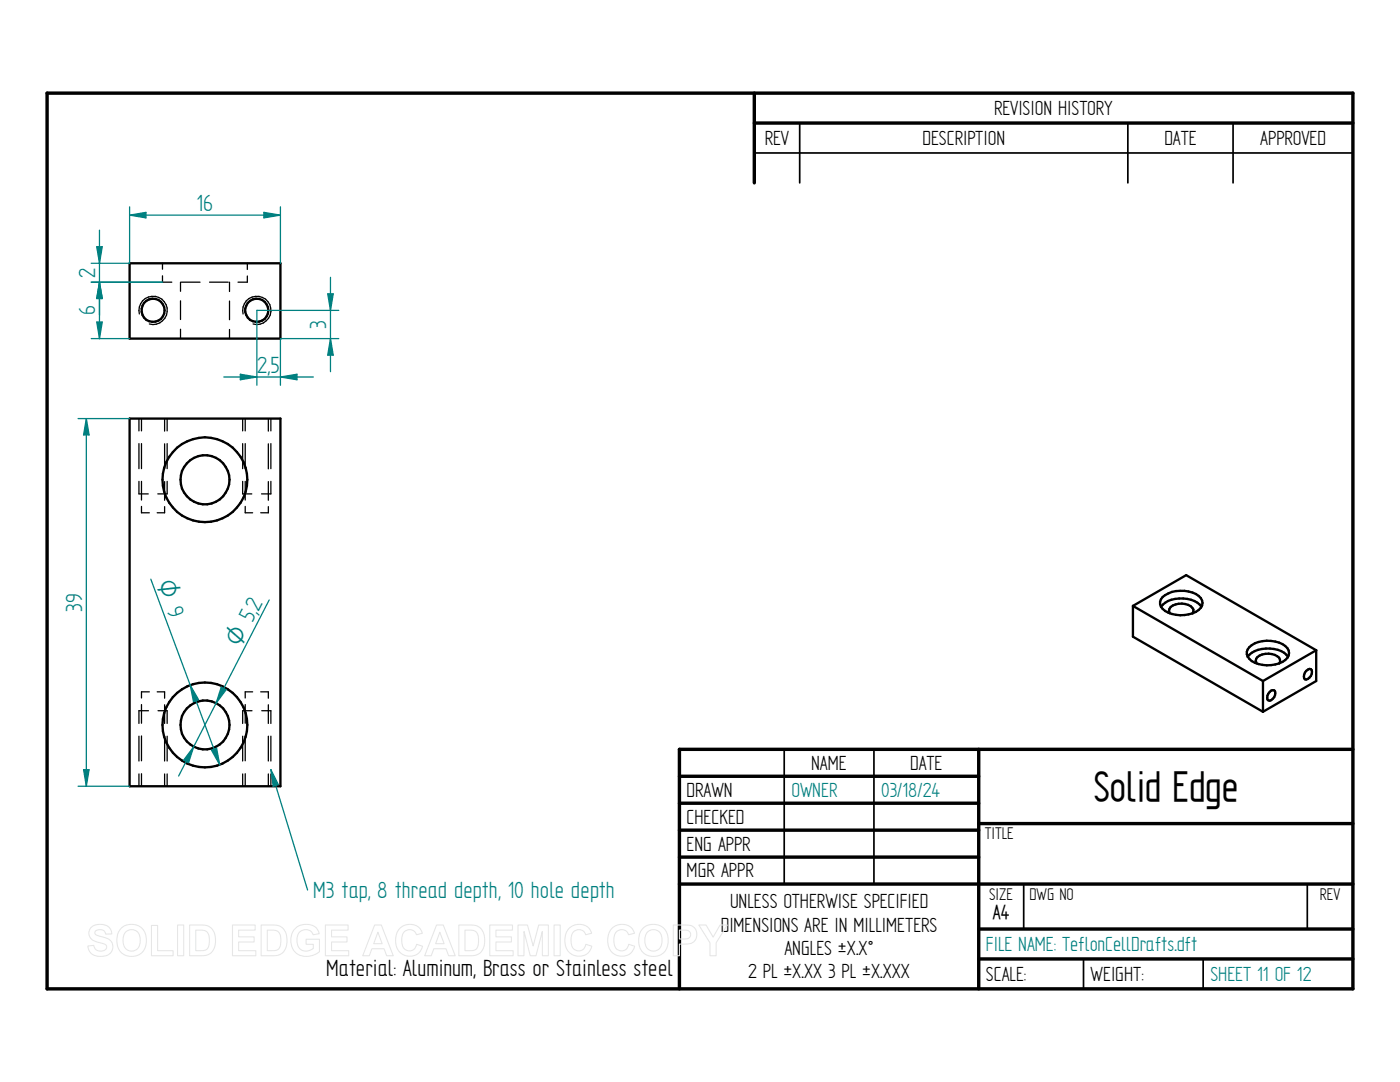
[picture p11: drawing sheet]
<svg xmlns="http://www.w3.org/2000/svg" width="279mm" height="216mm" viewBox="0 0 279 216" stroke-linecap="round" stroke-linejoin="round" font-family="sans-serif">
<g fill="none" stroke="#000" stroke-width=".68">
<path d="M9.4 18.6h260.6v178.7h-260.6zM150.5 18.6v17.9M150.5 24.6h119.5M135.6 154.9h59.7M195.3 149.5v47.8M270 149.5h-134.4v47.8M135.6 160.3h59.7M135.6 165.7h59.7M135.6 171h59.7M135.6 176.4h134.4M195.3 164.3h74.7M195.3 185.4h74.7"/>
<path d="M195.3 191.3h74.7"/>
</g>
<path d="M150.5 30.5h119.5M159.6 24.6v11.9M225.1 24.6v11.9M246.1 24.6v11.9M156.5 149.5v26.9M174.4 149.5v26.9M204.3 176.5v8.9M260.9 176.5v8.9M216.2 191.3v6M240.1 191.3v6" fill="none" stroke="#000" stroke-width=".34"/>
<g fill="none" stroke="#000" stroke-width=".47">
<path d="M25.9 52.5h30.1v15.1h-30.1zM25.9 83.5h30.1v73.4h-30.1z"/>
<circle cx="30.5" cy="61.9" r="2.31"/>
<circle cx="51.2" cy="61.9" r="2.31"/>
<circle cx="40.9" cy="95.7" r="8.5"/>
<circle cx="40.9" cy="95.7" r="4.9"/>
<circle cx="40.9" cy="144.7" r="8.5"/>
<circle cx="40.9" cy="144.6" r="4.9"/>
</g>
<g fill="none" stroke="#000" stroke-width=".25">
<path d="M32.4 55v1.3h1.9M32.4 52.5v1.2M36 56.3v1.8M36.2 56.3h3.7M41.8 56.3h3.8M45.8 56.3v1.9M49.4 55.1v1.2h-1.9M49.4 52.5v1.3M27.8 62.7a2.83 2.83 0 0 1 2.5-3.6 2.83 2.83 0 0 1 3.1 3.1 2.83 2.83 0 0 1-3.6 2.4M36 60v3.8M36 65.7v1.9M45.8 60.1v3.7"/>
<path d="M45.8 65.7v1.9M48.5 62.7a2.83 2.83 0 0 1 2.5-3.6 2.83 2.83 0 0 1 3.1 3.1 2.83 2.83 0 0 1-3.6 2.4M27.7 83.5v2.5M27.7 88.5v5M27.7 96.1v2.5h1.9M28.2 83.5v2.5M28.2 88.5v5M28.2 96.1v3.7M32.9 83.5v2.5M32.9 88.6v5M32.9 96.1v3.7M33.4 83.5v2.5"/>
<path d="M33.4 88.5v5M33.4 96.1v2.5h-1.9M48.4 83.5v2.5M48.4 88.5v5M48.4 96.1v2.5h1.8M48.9 83.5v2.5M48.9 88.5v5M48.9 96.1v3.7M53.6 83.5v2.5M53.6 88.6v5M53.6 96.1v3.7M54.1 83.5v2.5"/>
<path d="M54.1 88.5v5M54.1 96.1v2.5h-1.9M28.2 101v1.3h1.6M32.9 101.1v1.2h-1.5M48.9 101v1.3h1.5M53.6 101.1v1.2h-1.6M29.8 138h-1.6v1.3M31.4 138h1.5v1.3M50.4 138h-1.5v1.3M52 138h1.6v1.3M27.7 146.9v4.9M27.7 154.4v2.5"/>
<path d="M28.2 140.6v3.7M28.2 146.9v4.9M28.2 154.4v2.5M29.6 141.8h-1.9v2.6M31.5 141.8h1.9v2.6M32.9 140.6v3.8M32.9 146.9v4.9M32.9 154.4v2.5M33.4 146.9v4.9M33.4 154.4v2.5M48.4 146.9v4.9M48.4 154.4v2.5"/>
<path d="M48.9 140.6v3.7M48.9 146.9v4.9M48.9 154.4v2.5M50.3 141.8h-1.9v2.6M52.2 141.8h1.9v2.6M53.6 140.6v3.8M53.6 146.9v4.9M53.6 154.4v2.5M54.1 146.9v4.9M54.1 154.4v2.5"/>
</g>
<path d="M51.3 61.9h16.3M56 67.6h11.6M66 67.6l.5 3.3h-1.1z" fill="none" stroke="#008080" stroke-width=".25"/>
<path d="M66 67.6l.5 3.3h-1.1z" fill="#008080"/>
<path d="M65.4 58.6h1.1l-.5 3.3z" fill="none" stroke="#008080" stroke-width=".25"/>
<path d="M65.4 58.6h1.1l-.5 3.3z" fill="#008080"/>
<path d="M66 55.3v18.9M48 74.7l3.3 .5-3.3 .6zM51.3 61.9v15M56 67.6v9.3" fill="none" stroke="#008080" stroke-width=".25"/>
<path d="M48 74.7l3.3 .5-3.3 .6z" fill="#008080"/>
<path d="M56 75.2l3.3-.5v1.1z" fill="none" stroke="#008080" stroke-width=".25"/>
<path d="M56 75.2l3.3-.5v1.1z" fill="#008080"/>
<path d="M25.9 41.3v11.2M25.9 42.9l3.2-.5v1.1zM56 41.3v11.2M44.7 75.2h17.8" fill="none" stroke="#008080" stroke-width=".25"/>
<path d="M25.9 42.9l3.2-.5v1.1z" fill="#008080"/>
<path d="M52.7 42.4l3.3 .5-3.3 .6z" fill="none" stroke="#008080" stroke-width=".25"/>
<path d="M52.7 42.4l3.3 .5-3.3 .6z" fill="#008080"/>
<path d="M25.9 42.9h30.1M15.6 83.5h10.3M17.2 83.5l.6 3.3h-1.1zM15.6 156.9h10.3" fill="none" stroke="#008080" stroke-width=".25"/>
<path d="M17.2 83.5l.6 3.3h-1.1z" fill="#008080"/>
<path d="M16.7 153.6h1.1l-.6 3.3z" fill="none" stroke="#008080" stroke-width=".25"/>
<path d="M16.7 153.6h1.1l-.6 3.3z" fill="#008080"/>
<path d="M18.2 56.3h14.2M18.2 52.5h7.7M19.9 56.3l.5 3.3h-1.1zM17.2 83.5v73.4" fill="none" stroke="#008080" stroke-width=".25"/>
<path d="M19.9 56.3l.5 3.3h-1.1z" fill="#008080"/>
<path d="M19.3 49.2h1.1l-.5 3.3z" fill="none" stroke="#008080" stroke-width=".25"/>
<path d="M19.3 49.2h1.1l-.5 3.3z" fill="#008080"/>
<path d="M18.2 56.3h14.2M19.9 45.9v17M19.9 56.3l.5 3.3h-1.1zM18.2 67.6h7.7" fill="none" stroke="#008080" stroke-width=".25"/>
<path d="M19.9 56.3l.5 3.3h-1.1z" fill="#008080"/>
<path d="M19.3 64.3h1.1l-.5 3.3z" fill="none" stroke="#008080" stroke-width=".25"/>
<path d="M19.3 64.3h1.1l-.5 3.3z" fill="#008080"/>
<path d="M19.9 56.3v11.3M53.7 119.7l-18.1 35.2M38.7 149l-1.1 3.2-.9-.5z" fill="none" stroke="#008080" stroke-width=".25"/>
<path d="M38.7 149l-1.1 3.2-.9-.5z" fill="#008080"/>
<path d="M44.2 137.1l.9 .5-2 2.7z" fill="none" stroke="#008080" stroke-width=".25"/>
<path d="M44.2 137.1l.9 .5-2 2.7z" fill="#008080"/>
<path d="M30.1 115.6l13.8 37M42.2 149.7l1-.4 .7 3.3z" fill="none" stroke="#008080" stroke-width=".25"/>
<path d="M42.2 149.7l1-.4 .7 3.3z" fill="#008080"/>
<path d="M38 136.7l1.6 2.9-1 .4z" fill="none" stroke="#008080" stroke-width=".25"/>
<path d="M38 136.7l1.6 2.9-1 .4z" fill="#008080"/>
<path d="M54.1 153.6l7.3 24" fill="none" stroke="#008080" stroke-width=".25"/>
<path d="M54.1 153.6l1.4 2.9-1 .4z" fill="#008080"/>
<path d="M54.1 153.6l1.4 2.9-1 .4z" fill="none" stroke="#008080" stroke-width=".25"/>
<g fill="none" stroke="#000" stroke-width=".47">
<path d="M232 119.1a6.3 6.3 0 0 1 7.2-.2 1.66 1.66 0 0 1 0 2.8 6.1 6.1 0 0 1-7.2-.2 1.59 1.59 0 0 1 0-2.4zM226.1 120.9l10.6-6.1 26 15M226.1 120.9l26 15M226.1 120.9v6.1l26 15M231.7 121.1a5.2 5.2 0 0 1 5.2-1.6 4.2 4.2 0 0 1 2.9 1.6M233.5 122.4a1.23 1.23 0 0 1 1.1-1.8 3.4 3.4 0 0 1 3.4 .7l.2 .3-.2 .8M249 131.1a5.5 5.5 0 0 1 6-1.4 3.4 3.4 0 0 1 2 1.4M249.3 129.1a5.9 5.9 0 0 1 7.6 .2 1.81 1.81 0 0 1-1 2.8 6.2 6.2 0 0 1-6.6-.6 1.59 1.59 0 0 1 0-2.4zM250.8 132.4a1.06 1.06 0 0 1 .6-1.6 3.6 3.6 0 0 1 3.9 .4l.2 .8-.2 .4M252.1 135.9v6.1M253.4 138l.3-.2h.6a1.41 1.41 0 0 1-.9 2l-.3-.1a1.2 1.2 0 0 1 .3-1.7zM260.7 133.9l.6-.4h.3a1.35 1.35 0 0 1-1.2 2.1 1.25 1.25 0 0 1 .3-1.7z"/>
<path d="M262.7 129.8l-10.6 6.1M262.7 129.8v6.1l-10.6 6.1"/>
</g>
<g fill="none" stroke="#e6e6e6" stroke-width=".21">
<path d="M18.1 185.1a2.83 2.83 0 0 1 3.9 .2l.3 1.1h-1.2a1.17 1.17 0 0 0-1-.9 1.17 1.17 0 0 0-1.2 .6l.2 .4 .4 .2a4.8 4.8 0 0 1 2.8 1.3 1.99 1.99 0 0 1-.2 2.1 1.99 1.99 0 0 1-2 .7 2.21 2.21 0 0 1-2.6-2l1.2-.2a1.35 1.35 0 0 0 1.2 1.2 1.35 1.35 0 0 0 1.4-.8 1.2 1.2 0 0 0-1.2-.9 2.31 2.31 0 0 1-2.4-1.9l.2-.6zM24.2 185.3a3 3 0 0 1 3.6-.5 3 3 0 0 1 1.4 3.4 2.96 2.96 0 0 1-3.5 2.6 2.96 2.96 0 0 1-2.4-3.6l.3-1.1zM25 186a1.74 1.74 0 0 1 2.1-.3 1.74 1.74 0 0 1 .9 1.9 1.76 1.76 0 0 1-1.7 2.2 1.76 1.76 0 0 1-1.7-2.2 2.35 2.35 0 0 1 .4-1.6zM30.2 184.7h1.3v5h3v1h-4.3zM35.4 184.6h1.3v6.1h-1.3zM37.8 184.6h2.3a2.63 2.63 0 0 1 2.9 3.1 2.58 2.58 0 0 1-2.8 3h-2.4zM39.1 185.6a2.69 2.69 0 0 1 2.3 .5 3.2 3.2 0 0 1-.2 3.4l-.6 .2h-1.5zM46.4 184.6h4.5v1h-3.3v1.3h3.1v1.1h-3.1v1.7h3.5v1h-4.7zM52.1 184.6h2.3a2.63 2.63 0 0 1 2.9 3.1 2.58 2.58 0 0 1-2.8 3h-2.4zM53.3 185.6a2.69 2.69 0 0 1 2.4 .5 3.2 3.2 0 0 1-.3 3.4l-.5 .2h-1.6zM58.9 185.2a3.1 3.1 0 0 1 4.5 .3l.3 .8-1.2 .2a1.7 1.7 0 0 0-2.1-.9 1.7 1.7 0 0 0-1.1 2 1.91 1.91 0 0 0 1 2 1.91 1.91 0 0 0 2.2-.4v-.8h-1.4v-1h2.7v2.5a3.7 3.7 0 0 1-5.2-.3 3.7 3.7 0 0 1 .3-4.4zM64.9 184.6h4.6v1h-3.3v1.3h3.1v1.1h-3.1v1.7h3.4v1h-4.7z"/>
<path d="M74.8 184.6h1.3l2.4 6.1h-1.3l-.6-1.4h-2.4l-.5 1.4h-1.3zM75.4 186l.9 2.3h-1.7zM79.7 185.3a2.67 2.67 0 0 1 4.6 .9l-1.2 .3a1.49 1.49 0 0 0-1.7-1 1.49 1.49 0 0 0-1.2 1.6 2.1 2.1 0 0 0 1.2 2.6 1.44 1.44 0 0 0 1.7-1.3l1.2 .4a2.75 2.75 0 0 1-3.2 1.9 2.75 2.75 0 0 1-2.1-3 3.5 3.5 0 0 1 .7-2.4zM87.1 184.6h1.4l2.3 6.1h-1.3l-.5-1.4h-2.4l-.5 1.4h-1.3zM87.8 186l.8 2.3h-1.7zM91.6 184.6h2.2a2.63 2.63 0 0 1 2.9 3.1 2.58 2.58 0 0 1-2.8 3h-2.3zM92.8 185.6a2.69 2.69 0 0 1 2.4 .5 3.2 3.2 0 0 1-.3 3.4l-.6 .2h-1.5zM97.7 184.6h4.6v1h-3.3v1.3h3.1v1.1h-3.1v1.7h3.4v1h-4.7zM103.4 184.6h1.9l1.1 4.2 1.1-4.2h1.9v6.1h-1.2v-4.8l-1.2 4.8h-1.2l-1.2-4.8v4.8h-1.2zM110.6 184.6h1.2v6.1h-1.2zM113.5 185.3a2.67 2.67 0 0 1 4.6 .9l-1.2 .3a1.49 1.49 0 0 0-1.7-1 1.49 1.49 0 0 0-1.2 1.6 2.1 2.1 0 0 0 1.2 2.6 1.44 1.44 0 0 0 1.7-1.3l1.2 .4a2.75 2.75 0 0 1-3.2 1.9 2.75 2.75 0 0 1-2.2-3 3.5 3.5 0 0 1 .8-2.4zM122.1 185.3a2.67 2.67 0 0 1 4.5 .9l-1.2 .3a1.49 1.49 0 0 0-1.7-1 1.49 1.49 0 0 0-1.2 1.6 2.1 2.1 0 0 0 1.2 2.6 1.44 1.44 0 0 0 1.8-1.3l1.2 .4a2.75 2.75 0 0 1-3.3 1.9 2.75 2.75 0 0 1-2.1-3 3.5 3.5 0 0 1 .8-2.4z"/>
<path d="M128.3 185.3a3 3 0 0 1 3.6-.5 3 3 0 0 1 1.4 3.4 2.96 2.96 0 0 1-3.4 2.6 2.96 2.96 0 0 1-2.4-3.6l.2-1.1zM129.2 186a1.74 1.74 0 0 1 2-.3 1.74 1.74 0 0 1 .9 1.9 1.76 1.76 0 0 1-1.7 2.2 1.76 1.76 0 0 1-1.7-2.2 2.35 2.35 0 0 1 .5-1.6zM134.4 184.6h2a2.3 2.3 0 0 1 2.5 .9 1.95 1.95 0 0 1-.2 2.1 1.95 1.95 0 0 1-1.9 .8h-1.2v2.3h-1.2zM135.6 185.6h.6a1.19 1.19 0 0 1 1.6 .9 1.11 1.11 0 0 1-1.5 .9h-.7zM139.5 184.6h1.4l1.4 2.4 1.4-2.4h1.4l-2.2 3.5v2.6h-1.2v-2.6z"/>
</g>
<text font-size="9.5" x="218.3" y="159.9">Solid Edge</text>
<g font-size="5.3" fill="#008080">
<text x="39.2" y="42.1">16</text>
<text x="19" y="55.4" transform="rotate(-90 19 55.4)">2</text>
<text x="19" y="63" transform="rotate(-90 19 63)">6</text>
<text x="65.1" y="65.6" transform="rotate(-90 65.1 65.6)">3</text>
<text x="51.4" y="74.4">2,5</text>
<text x="16.4" y="122" transform="rotate(-90 16.4 122)">39</text>
<text x="51.6" y="122.2" transform="rotate(-63 51.6 122.2)">2</text>
<text x="62.5" y="179.2">M3 tap, 8 thread depth, 10 hole depth</text>
</g>
<text font-size="5.3" x="65.1" y="194.8">Material: Aluminum, Brass or Stainless steel</text>
<g font-size="5.1" fill="#008080">
<text x="31.3" y="116.4" transform="rotate(70 31.3 116.4)">O 9</text>
<text x="47.8" y="129.4" transform="rotate(-63 47.8 129.4)">O 5,</text>
</g>
<g font-size="4.6">
<text x="198.4" y="22.9">REVISION HISTORY</text>
<text x="152.6" y="28.9">REV</text>
<text x="184.1" y="28.9">DESCRIPTION</text>
<text x="232.4" y="28.9">DATE</text>
<text x="251.5" y="28.9">APPROVED</text>
<text x="161.9" y="153.6">NAME</text>
<text x="181.7" y="153.6">DATE</text>
<text x="137" y="159">DRAWN</text>
<text x="137" y="164.3">CHECKED</text>
<text x="137" y="169.7">ENG APPR</text>
<text x="137" y="175.1">MGR APPR</text>
<text x="143.8" y="185.9">DIMENSIONS ARE IN MILLIMETERS</text>
<text x="145.7" y="181.2">UNLESS OTHERWISE SPECIFIED</text>
<text x="198.2" y="183.4">A4</text>
<text x="156.5" y="190.6">ANGLES ±X.X°</text>
<text x="149.3" y="195.2">2 PL ±X.XX 3 PL ±X.XXX</text>
<text x="196.8" y="195.7">SCALE:</text>
<text x="217.7" y="195.7">WEIGHT:</text>
</g>
<g font-size="4.6" fill="#008080">
<text x="157.9" y="159">OWNER</text>
<text x="175.9" y="159">03/18/24</text>
<text x="196.8" y="189.8">FILE NAME: TeflonCellDrafts.dft</text>
<text x="241.6" y="195.7">SHEET 11 OF 12</text>
</g>
<g font-size="3.8">
<text x="196.5" y="167.4">TITLE</text>
<text x="197.4" y="179.5">SIZE</text>
<text x="205.5" y="179.5">DWG NO</text>
<text x="263.4" y="179.5">REV</text>
</g>
</svg>
